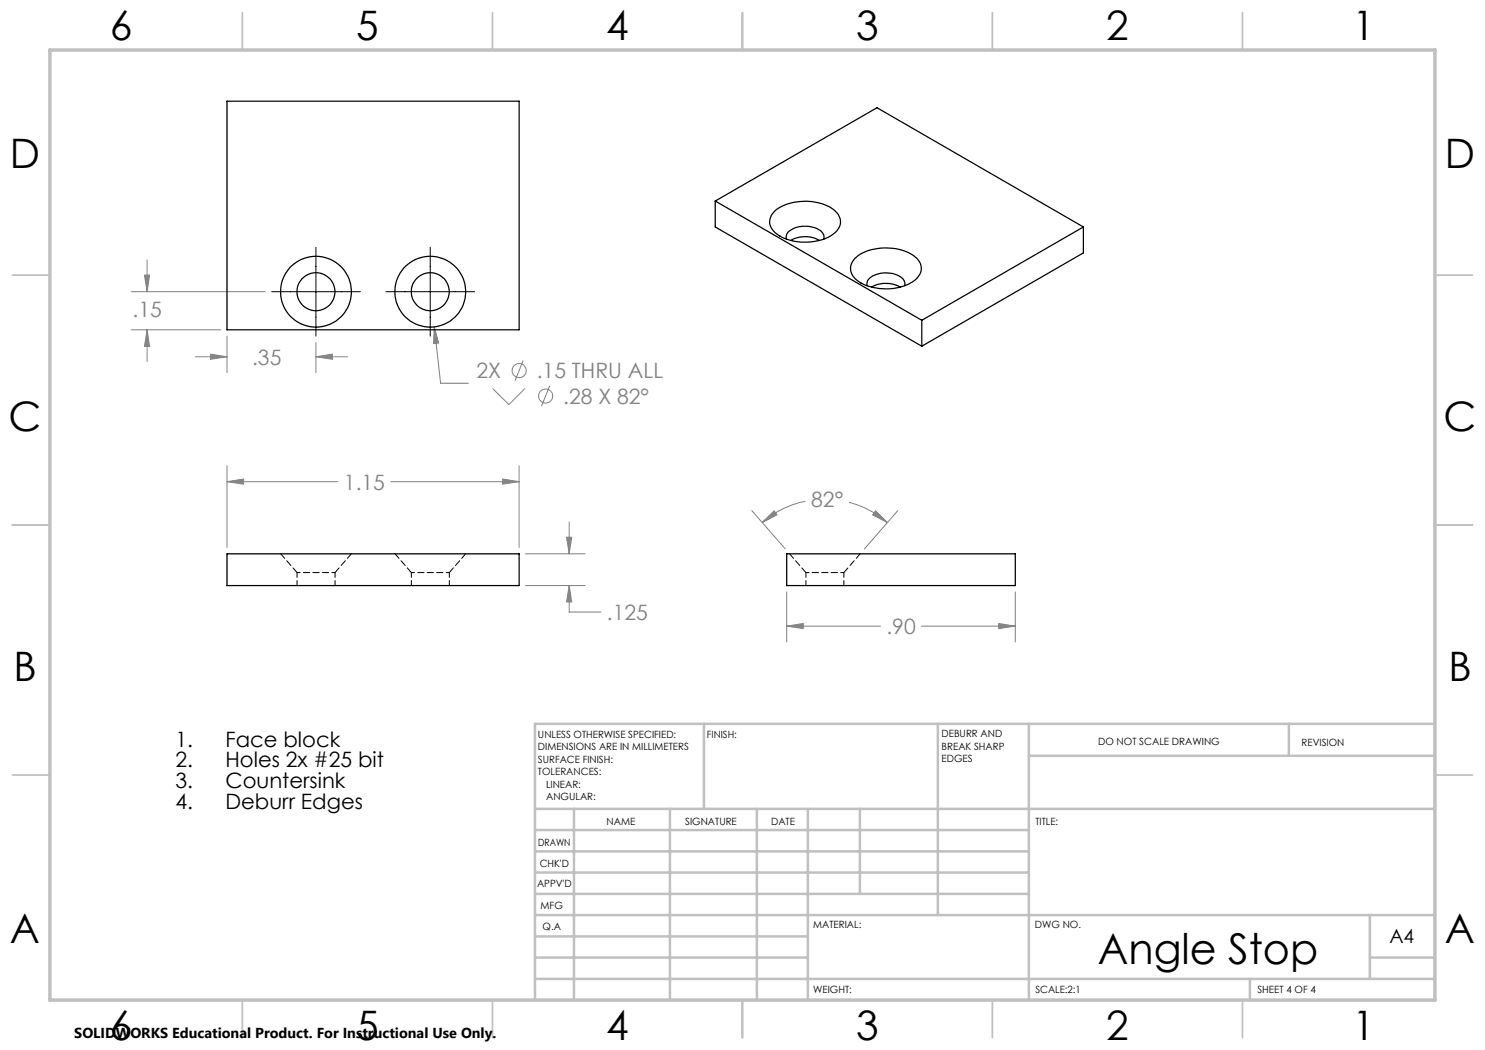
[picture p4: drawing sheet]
<svg xmlns="http://www.w3.org/2000/svg" width="297mm" height="210mm" viewBox="0 0 297 210" stroke-linecap="round" stroke-linejoin="round" font-family="sans-serif">
<g fill="none" stroke="#808080" stroke-width=".2">
<path d="M26.2 58.3h26.9M28.9 55h1l-.5 3.3zM29.4 52v6.3M26.2 66h17.9M29.4 66l.5 3.3h-1zM29.4 66v6.3M39.1 71.4h6.3M42.1 70.8l3.3 .6-3.3 .5zM45.4 67.2v7.3M63.2 71.4l3.3-.6v1.1zM63.2 68.5v6M63.2 71.4h6.3"/>
<path d="M86.9 65.4l.8 3.2-1 .1zM86.9 65.4l1.2 11.3h5.6M98.5 77.7l3.3 3.2 3.2-3.2M104.6 72.1l-1.6 4M109.9 77.2l-1.6 4M45.4 96.3l3.3-.5v1zM45.4 93.2v16.3M45.4 96.3h22.2M78.2 96.3h25.6M100.5 95.8l3.3 .5-3.3 .5zM103.8 93.2v16.3M105.1 110.8h11.9"/>
<path d="M105.1 117.1h11.9M113.3 107.4h1l-.5 3.4zM113.8 117.1l.5 3.3h-1zM113.8 117.1v5.3h6.4M113.8 104.4v6.4M150.4 102.1l6.7 7.7M152.4 104.5l2.4-2.3 .6 .8zM157.3 118.4v10M161.1 100.3a18.4 18.4 0 0 0-8.7 4.2M169.8 100.5a19.6 19.6 0 0 1 7.7 4M175.1 102.2l2.4 2.3-3-1.5zM179.6 102.1l-6.7 7.7"/>
<path d="M203.1 118.4v10M157.3 125.2l3.4-.5v1zM157.3 125.2h18.8M184.3 125.2h18.8M199.7 124.7l3.4 .5-3.4 .5z"/>
<circle cx="103.8" cy="74.1" r="1.4"/>
<circle cx="109.1" cy="79.2" r="1.41"/>
</g>
<path d="M54.3 58.3h17.8M63.2 49.5v17.7M77.2 58.3h17.7M86 49.5v17.7" fill="none" stroke="#000" stroke-width=".2"/>
<g fill="none" stroke="#c0c0c0" stroke-width=".35">
<path d="M48.5 2.5v7.5M98.5 2.5v7.5M148.5 2.5v7.5M198.5 2.5v7.5M248.5 2.5v7.5M2.5 55h7.5M287 55h7.5M2.5 105h7.5M287 105h7.5M2.5 155h7.5M287 155h7.5M48.5 200v7.5"/>
<path d="M98.5 200v7.5M148.5 200v7.5M198.5 200v7.5M248.5 200v7.5"/>
</g>
<g fill="none" stroke="#c0c0c0" stroke-width=".5">
<path d="M140.8 144.8v17M187.6 144.8v38.2M205.8 144.8v55.2M205.8 151.2h81.2M257.8 144.8v6.4M287 144.8h-180v55.2M107 161.8h180M107 178.8h98.8M107 174.5h98.8M107 170.3h98.8M107 166h98.8M114.8 161.8v38.2"/>
<path d="M134 161.8v38.2M151.4 161.8v38.2M161.6 161.8v38.2M172 161.8v17M107 195.8h180M107 191.5h54.6M107 187.3h54.6M107 183h180M250 195.8v4.2M274 191.5h13M274 183v12.8"/>
</g>
<path d="M10 10h277v190h-277z" fill="none" stroke="#c0c0c0" stroke-width=".7"/>
<path d="M45.4 96.3l3.3-.5v1zM100.5 95.8l3.3 .5-3.3 .5zM113.3 107.4h1l-.5 3.4zM113.8 117.1l.5 3.3h-1zM42.1 70.8l3.3 .6-3.3 .5zM63.2 71.4l3.3-.6v1.1zM28.9 55h1l-.5 3.3zM29.4 66l.5 3.3h-1zM86.9 65.4l-.2 3.3 1-.1zM157.3 125.2l3.4-.5v1zM199.7 124.7l3.4 .5-3.4 .5zM175.1 102.2l2.4 2.3-3-1.5zM152.4 104.5l2.4-2.3 .6 .8z" fill="#808080"/>
<g fill="none" stroke="#000" stroke-width=".25">
<path d="M45.4 20.2h58.4v45.8h-58.4zM143.1 40.2v5.2l41.3 23.8M143.1 40.2l41.3 23.9M143.1 40.2l32.3-18.7 41.3 23.9M155 42.1a10.6 10.6 0 0 1 11.8-.1 2.83 2.83 0 0 1-.2 4.8 10.6 10.6 0 0 1-11.4-.1 2.77 2.77 0 0 1-.2-4.6zM157.3 47.8a1.94 1.94 0 0 1 1.5-2.2 5.5 5.5 0 0 1 5.7 .9l.2 .5v.8M158.2 48.1a5.9 5.9 0 0 1 5.7 0M170.9 51.7a9.9 9.9 0 0 1 8.8-1.9 5.8 5.8 0 0 1 4.4 3.1 3.3 3.3 0 0 1-2.1 3.8 10.8 10.8 0 0 1-10.6-.7 2.8 2.8 0 0 1-.5-4.3zM173.4 57.1a1.88 1.88 0 0 1 1.6-2.1 5.1 5.1 0 0 1 5.8 1.1l.2 .5-.1 .5M174.3 57.4a5.9 5.9 0 0 1 5.7 0M216.7 45.4l-32.3 18.7M216.7 45.4v5.2l-32.3 18.6"/>
<path d="M184.4 64.1v5.1M45.4 110.8h58.4v6.3h-58.4zM157.3 110.8h45.8v6.3h-45.8z"/>
<circle cx="63.2" cy="58.4" r="3.8"/>
<circle cx="63.2" cy="58.3" r="7.1"/>
<circle cx="86" cy="58.4" r="3.8"/>
<circle cx="86.1" cy="58.3" r="7.1"/>
</g>
<path d="M59.4 114.5h3.8M63.2 114.5h3.8M82.3 114.5h3.8M86.1 114.5h3.8M161.2 114.5h7.6" fill="none" stroke="#000" stroke-width=".2" stroke-dasharray="1.3 .6" stroke-dashoffset=".6"/>
<path d="M56.1 110.7l3.3 3.8M67 114.5l3.3-3.8M79 110.7l3.3 3.8M89.9 114.5l3.3-3.8M157.9 110.7l3.3 3.8M168.8 114.5l3.3-3.8" fill="none" stroke="#000" stroke-width=".2" stroke-dasharray="1.3 .6"/>
<path d="M59.4 114.5v2.6M67 117.1v-2.6M82.3 114.5v2.6M89.9 117.1v-2.6M161.2 114.5v2.6M168.8 117.1v-2.6" fill="none" stroke="#000" stroke-width=".2" stroke-dasharray="1.3 .6" stroke-dashoffset=".3"/>
<text font-size="8.5" x="219.6" y="192.7">Angle Stop</text>
<g font-size="8.1">
<text x="22" y="8">6</text>
<text x="71.2" y="8">5</text>
<text x="121.2" y="8">4</text>
<text x="171.3" y="8">3</text>
<text x="221.3" y="8">2</text>
<text x="270.5" y="8">1</text>
<text x="2" y="33.6">D</text>
<text x="289" y="33.6">D</text>
<text x="1.7" y="86.1">C</text>
<text x="288.7" y="86.1">C</text>
<text x="2.7" y="136.1">B</text>
<text x="289.7" y="136.1">B</text>
<text x="2" y="188.6">A</text>
<text x="289" y="188.6">A</text>
<text x="22" y="208">6</text>
<text x="71.2" y="208">5</text>
<text x="121.2" y="208">4</text>
<text x="171.3" y="208">3</text>
<text x="221.3" y="208">2</text>
<text x="270.5" y="208">1</text>
</g>
<g font-size="4.2" fill="#808080">
<text x="26.5" y="63.4">.15</text>
<text x="50.4" y="72.9">.35</text>
<text x="95.3" y="75.7">2X</text>
<text x="107.4" y="75.7">.15 THRU ALL</text>
<text x="112.6" y="80.7">.28 X 82°</text>
<text x="68.8" y="97.9">1.15</text>
<text x="162.3" y="101.4">82°</text>
<text x="121.4" y="124">.125</text>
<text x="177.3" y="126.8">.90</text>
</g>
<g font-size="4.2">
<text x="35.1" y="149.3">1.</text>
<text x="45.1" y="149.3">Face block</text>
<text x="35.1" y="153.5">2.</text>
<text x="45.1" y="153.5">Holes 2x #25 bit</text>
<text x="35.1" y="157.7">3.</text>
<text x="35.1" y="161.8">4.</text>
<text x="45.1" y="157.7">Countersink</text>
<text x="45.1" y="161.8">Deburr Edges</text>
</g>
<text font-size="3.9" x="277.9" y="188.5">A4</text>
<text font-size="2.9" x="14.9" y="207.6">SOLIDWORKS Educational Product. For Instructional Use Only.</text>
<g font-size="2">
<text x="107.6" y="147.6">UNLESS OTHERWISE SPECIFIED:</text>
<text x="141.4" y="147.6">FINISH:</text>
<text x="188.3" y="147.5">DEBURR AND</text>
<text x="188.3" y="150">BREAK SHARP</text>
<text x="219.6" y="149">DO NOT SCALE DRAWING</text>
<text x="260.3" y="149.2">REVISION</text>
<text x="107.6" y="150.1">DIMENSIONS ARE IN MILLIMETERS</text>
<text x="107.6" y="152.6">SURFACE FINISH:</text>
<text x="107.6" y="155.1">TOLERANCES:</text>
<text x="188.3" y="152.5">EDGES</text>
<text x="109.2" y="157.6">LINEAR:</text>
<text x="109.2" y="160.1">ANGULAR:</text>
<text x="121.3" y="165">NAME</text>
<text x="137" y="164.9">SIGNATURE</text>
<text x="154.2" y="164.9">DATE</text>
<text x="207.1" y="164.9">TITLE:</text>
<text x="107.6" y="169.1">DRAWN</text>
<text x="107.9" y="173.3">CHK'D</text>
<text x="107.4" y="177.4">APPV'D</text>
<text x="108.1" y="181.8">MFG</text>
<text x="108.5" y="186">Q.A</text>
<text x="162.6" y="185.5">MATERIAL:</text>
<text x="207" y="185.5">DWG NO.</text>
<text x="162.6" y="198.5">WEIGHT:</text>
<text x="207.1" y="198.6">SCALE:2:1</text>
<text x="251.5" y="198.6">SHEET 4 OF 4</text>
</g>
</svg>
